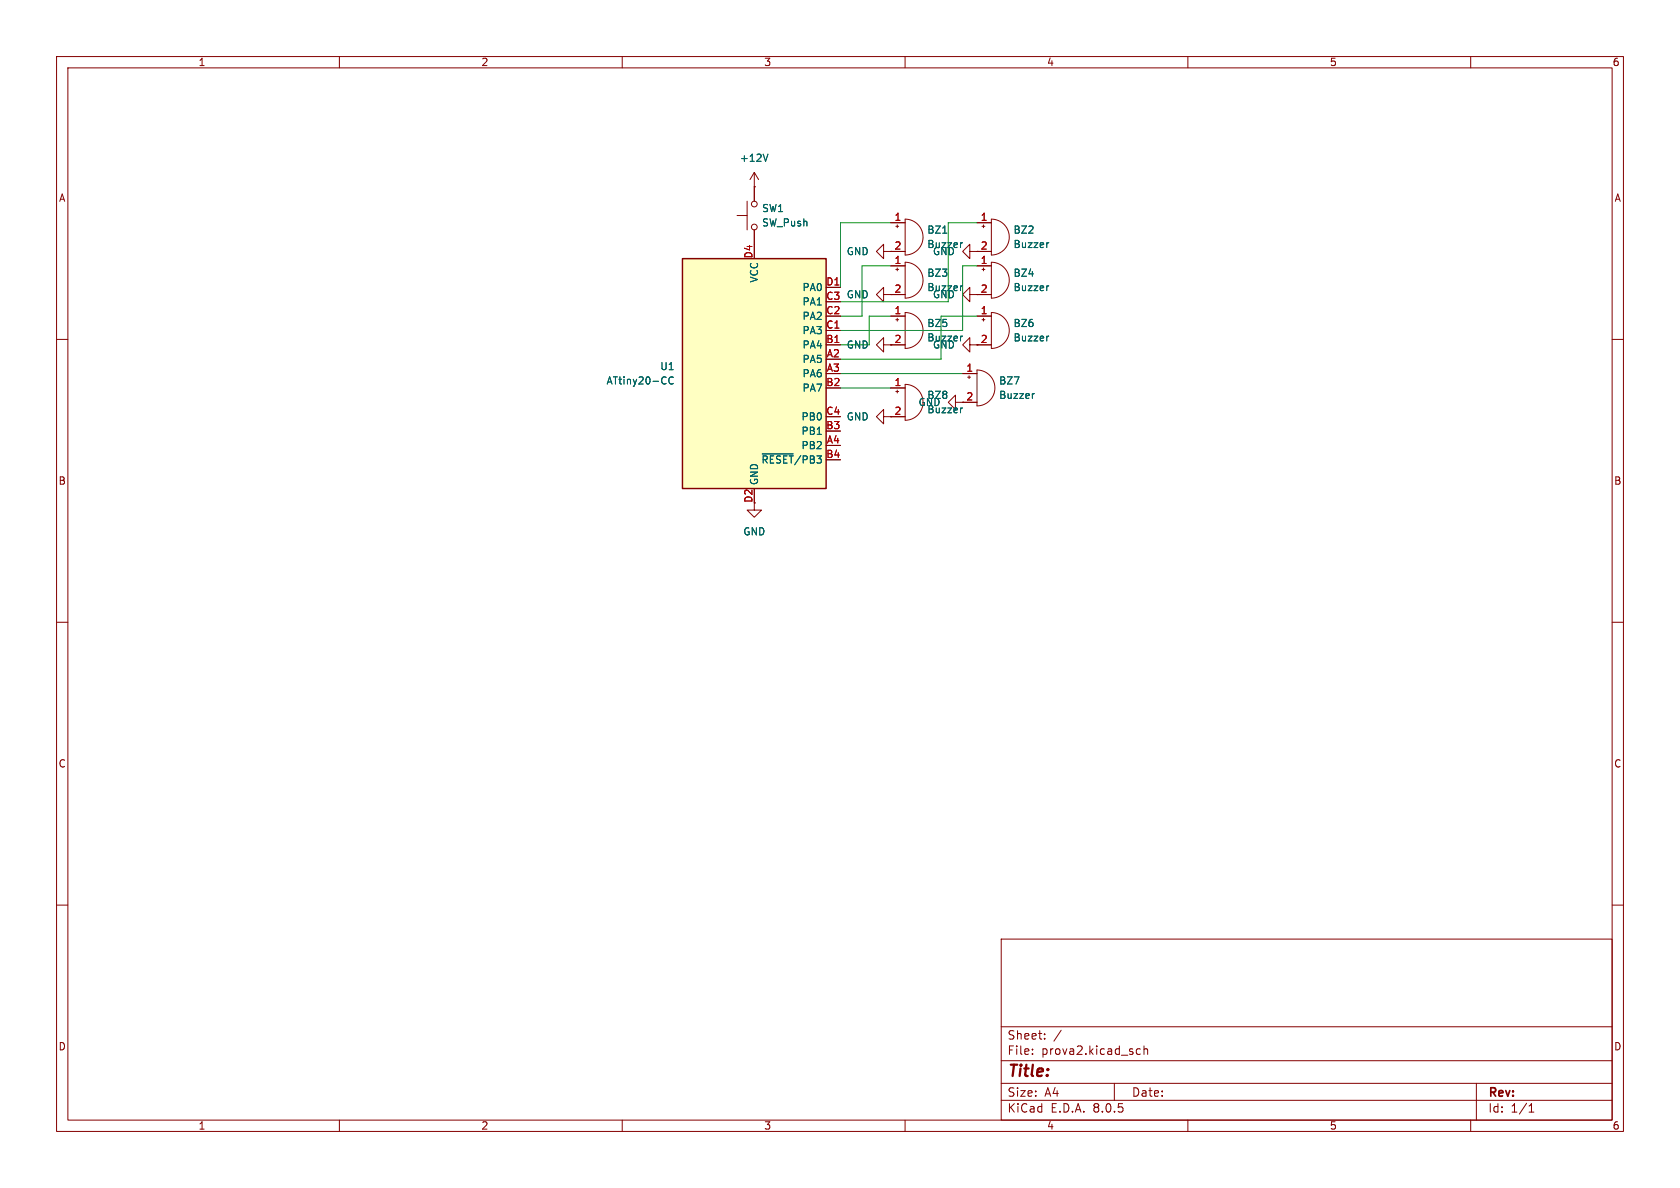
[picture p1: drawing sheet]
<svg xmlns="http://www.w3.org/2000/svg" width="297mm" height="210mm" viewBox="0 0 297 210" stroke-linecap="round" stroke-linejoin="round" font-family="sans-serif">
<g fill="none" stroke="#840000" stroke-width=".18">
<path d="M10 10h277v190h-277zM12 12h273v186h-273zM60 10v2M110 10v2M160 10v2M210 10v2M260 10v2M130.3 38.1h1.8M132.1 35.6v5M133.3 33h.1M133.3 30.5l-.7 1.3M133.3 30.5v5.1"/>
<path d="M133.3 30.5l.8 1.3M157.5 39.4h2.5M158.6 39.8v.5M160 38.7a3.2 3.2 0 0 1 3.2 3.2 3.2 3.2 0 0 1-3.2 3.2zM172.7 39.4h2.6M173.9 39.8v.5M175.3 38.7a3.2 3.2 0 0 1 3.1 3.2 3.2 3.2 0 0 1-3.1 3.2zM10 60h2M133.3 40.6v2.6M156.2 44.5v-1.3l-1.3 1.3 1.3 1.2v-1.2h3.8M157.5 55.9h2.5M157.5 47h2.5"/>
<path d="M157.5 52.1h2.5M158.4 56.5h.5M158.4 40h.5M158.4 47.6h.5M158.6 47.4v.5M158.6 56.3v.5M160 55.2a3.2 3.2 0 0 1 3.2 3.2 3.2 3.2 0 0 1-3.2 3.2zM160 46.4a3.2 3.2 0 0 1 3.2 3.1 3.2 3.2 0 0 1-3.2 3.2zM171.4 44.5v-1.3l-1.2 1.3 1.2 1.2v-1.2h3.9M171.4 52.1v-1.3l-1.2 1.3 1.2 1.2v-1.2h3.9M172.7 55.9h2.6M172.7 47h2.6"/>
<path d="M173.6 56.5h.5M173.6 40h.5M173.6 47.6h.5M173.9 47.4v.5M173.9 56.3v.5M175.3 55.2a3.2 3.2 0 0 1 3.1 3.2 3.2 3.2 0 0 1-3.1 3.2zM175.3 46.4a3.2 3.2 0 0 1 3.1 3.1 3.2 3.2 0 0 1-3.1 3.2zM285 60h2M156.2 61v-1.3l-1.3 1.3 1.3 1.2v-1.2h3.8M157.5 68.6h2.5M157.5 73.7h2.5M158.4 69.2h.5"/>
<path d="M158.6 69v.5M160 67.9a3.2 3.2 0 0 1 3.2 3.2 3.2 3.2 0 0 1-3.2 3.2zM168.9 71.1v-1.2l-1.3 1.2 1.3 1.3v-1.3h3.8M170.2 66h2.5M171.1 66.7h.5M171.3 66.4v.5M171.4 61v-1.3l-1.2 1.3 1.2 1.2v-1.2h3.9M172.7 65.4a3.2 3.2 0 0 1 3.2 3.2 3.2 3.2 0 0 1-3.2 3.2zM133.3 88.9v1.3h1.3l-1.3 1.2-1.2-1.2h1.2M10 110h2M285 110h2M10 160h2"/>
<path d="M285 160h2M177 166h108v32h-108zM60 198v2M110 198v2M160 198v2M177 194.5h108M177 191.5h108M177 187.5h108M177 181.5h108M182.5 186.3v.1M182.5 185.5v.1M184.7 183.6v.1"/>
<path d="M184.7 182.8v.1M187.6 182.1l-1.3 2M197 191.5v3M200.9 186.1l.3 .3 .4-.1M201.6 185.5l-.4-.1-.3 .3M202.2 185.5l.3-.1 .3 .1 .1 .9M202.2 184.9v1.5M210 198v2M260 198v2M261 191.5v6.5M270.3 196.6h.9M270.3 195.5l.4-.4v1.5"/>
<circle cx="133.4" cy="36.1" r=".51"/>
<circle cx="133.4" cy="40.1" r=".51"/>
</g>
<path d="M135.8 27.2l-.5 1.3M166.7 41.2h.7M170.2 59.4l-.3 .1M170.2 42.9l-.3 .1M170.2 50.5l-.3 .1M185.4 59.4l-.2 .1M185.4 42.9l-.2 .1M185.4 50.5l-.2 .1M170.2 72.1l-.3 .1M182.9 69.6h-.3" fill="none" stroke="#006464" stroke-width=".18"/>
<path d="M120.6 45.7h25.4v40.7h-25.4z" fill="#ffffc2"/>
<path d="M120.6 45.7h25.4v40.7h-25.4z" fill="none" stroke="#840000" stroke-width=".25"/>
<g fill="none" stroke="#840000" stroke-width=".18">
<path d="M133.3 33h.1M133.3 33v2.6M157.5 39.4h2.5M172.7 39.4h2.6M133.3 40.6v2.6M146 58.4h2.6M146 50.8h2.6M156.2 52.1v-1.3l-1.3 1.3 1.3 1.2v-1.2h3.8M157.5 47h2.5M157.5 44.5h2.5M157.5 55.9h2.5M172.7 47h2.6"/>
<path d="M172.7 52.1h2.6M172.7 44.5h2.6M172.7 55.9h2.6M146 61h2.6M156.2 73.7v-1.3l-1.3 1.3 1.3 1.2v-1.2h3.8M157.5 61h2.5M157.5 68.6h2.5M170.2 66h2.5M170.2 71.1h2.5M172.7 61h2.6"/>
</g>
<path d="M135.8 27.2l-.5 1.3M166.7 41.2h.7M170.2 50.5l-.3 .1M170.2 42.9l-.3 .1M170.2 59.4l-.3 .1M185.4 50.5l-.2 .1M185.4 42.9l-.2 .1M185.4 59.4l-.2 .1M119 66.7a.6 .6 0 0 0-.8 .5 .6 .6 0 0 0 .6 .7l.2-.1M170.2 72.1l-.3 .1M182.9 69.6h-.3M134.7 80.2h5.5" fill="none" stroke="#006464" stroke-width=".18"/>
<path d="M157.5 39.4h-8.9v11.4M172.7 39.4h-5.1v13.9h-19M157.5 55.9h-3.8v5.1h-5.1M157.5 47h-5.1v8.9h-3.8M172.7 55.9h-6.3v7.6h-17.8M172.7 47h-2.5v11.4h-21.6M148.6 66h21.6M148.6 68.6h8.9" fill="none" stroke="#009600" stroke-width=".18"/>
<text font-size="2.8" fill="#840000" x="178" y="190.9">Title:</text>
<g font-size="2.1" fill="#840000">
<text x="178" y="184">Sheet:</text>
<text x="178" y="186.7">File:</text>
<text x="184.1" y="186.7">prova2.kicad_sch</text>
<text x="178" y="196.9">KiCad</text>
<text x="178" y="194.1">Size:</text>
<text x="184.7" y="194.1">A4</text>
<text x="185.7" y="196.9">E.D.A.</text>
<text x="193.3" y="196.9">8.0.5</text>
<text x="200" y="194.1">Date:</text>
<text x="263" y="194.3">Rev:</text>
<text x="263" y="196.9">Id:</text>
<text x="267.1" y="196.9">1/1</text>
</g>
<g font-size="1.8" fill="#840000">
<text x="35" y="11.9">1</text>
<text x="85" y="11.9">2</text>
<text x="135" y="11.9">3</text>
<text x="185" y="11.9">4</text>
<text x="235" y="11.9">5</text>
<text x="285" y="11.9">6</text>
<text x="10.3" y="35.9">A</text>
<text x="285.3" y="35.9">A</text>
<text x="158" y="44.2">2</text>
<text x="158" y="51.8">2</text>
<text x="158" y="73.4">2</text>
<text x="10.3" y="85.9">B</text>
<text x="285.3" y="85.9">B</text>
<text x="10.3" y="135.9">C</text>
<text x="285.3" y="135.9">C</text>
<text x="10.3" y="185.9">D</text>
<text x="285.3" y="185.9">D</text>
<text x="35" y="199.9">1</text>
<text x="85" y="199.9">2</text>
<text x="135" y="199.9">3</text>
<text x="185" y="199.9">4</text>
<text x="235" y="199.9">5</text>
<text x="285" y="199.9">6</text>
</g>
<g font-size="1.8" fill="#006464">
<text x="130.7" y="28.8">+12V</text>
<text x="134.6" y="37.7">SW1</text>
<text x="134.6" y="40.2">SW_Push</text>
<text x="163.8" y="41.5">BZ1</text>
<text x="179.1" y="41.5">BZ2</text>
<text x="149.6" y="45.3">GND</text>
<text x="163.8" y="44">Buzzer</text>
<text x="164.8" y="45.3">GND</text>
<text x="179.1" y="44">Buzzer</text>
<text x="134.2" y="50.1" transform="rotate(-90 134.2 50.1)">VCC</text>
<text x="141.8" y="51.7">PA0</text>
<text x="149.6" y="52.9">GND</text>
<text x="163.8" y="49.1">BZ3</text>
<text x="163.8" y="51.7">Buzzer</text>
<text x="164.8" y="52.9">GND</text>
<text x="179.1" y="49.1">BZ4</text>
<text x="179.1" y="51.7">Buzzer</text>
<text x="141.8" y="59.3">PA3</text>
<text x="141.8" y="56.7">PA2</text>
<text x="141.8" y="54.2">PA1</text>
<text x="163.8" y="58">BZ5</text>
<text x="179.1" y="58">BZ6</text>
<text x="116.6" y="65.6">U1</text>
<text x="141.8" y="64.4">PA5</text>
<text x="141.8" y="61.8">PA4</text>
<text x="149.6" y="61.8">GND</text>
<text x="163.8" y="60.6">Buzzer</text>
<text x="164.8" y="61.8">GND</text>
<text x="179.1" y="60.6">Buzzer</text>
<text x="107.1" y="68.2">ATtiny20-CC</text>
<text x="141.8" y="66.9">PA6</text>
<text x="141.8" y="69.4">PA7</text>
<text x="162.3" y="72">GND</text>
<text x="163.8" y="70.7">BZ8</text>
<text x="176.5" y="68.2">BZ7</text>
<text x="176.5" y="70.7">Buzzer</text>
<text x="141.6" y="77.1">PB1</text>
<text x="141.6" y="74.5">PB0</text>
<text x="149.6" y="74.5">GND</text>
<text x="163.8" y="73.3">Buzzer</text>
<text x="134.5" y="82.1">~{RESET}/PB3</text>
<text x="141.6" y="79.6">PB2</text>
<text x="134.2" y="85.9" transform="rotate(-90 134.2 85.9)">GND</text>
<text x="131.3" y="94.8">GND</text>
</g>
<g font-size="1.8" fill="#a90000">
<text x="158" y="39.1">1</text>
<text x="173.3" y="39.1">1</text>
<text x="133.1" y="45.8" transform="rotate(-90 133.1 45.8)">D4</text>
<text x="158" y="46.7">1</text>
<text x="173.3" y="44.2">2</text>
<text x="173.3" y="46.7">1</text>
<text x="146" y="53.1">C3</text>
<text x="146" y="50.5">D1</text>
<text x="173.3" y="51.8">2</text>
<text x="146" y="58.2">C1</text>
<text x="146" y="55.6">C2</text>
<text x="158" y="55.6">1</text>
<text x="173.3" y="55.6">1</text>
<text x="146" y="60.7">B1</text>
<text x="146.1" y="63.2">A2</text>
<text x="146.1" y="65.8">A3</text>
<text x="158" y="60.7">2</text>
<text x="170.7" y="65.8">1</text>
<text x="173.3" y="60.7">2</text>
<text x="146" y="68.3">B2</text>
<text x="158" y="68.3">1</text>
<text x="170.7" y="70.9">2</text>
<text x="146" y="75.9">B3</text>
<text x="146" y="73.4">C4</text>
<text x="146" y="81">B4</text>
<text x="146.1" y="78.5">A4</text>
<text x="133.1" y="89" transform="rotate(-90 133.1 89)">D2</text>
</g>
</svg>
